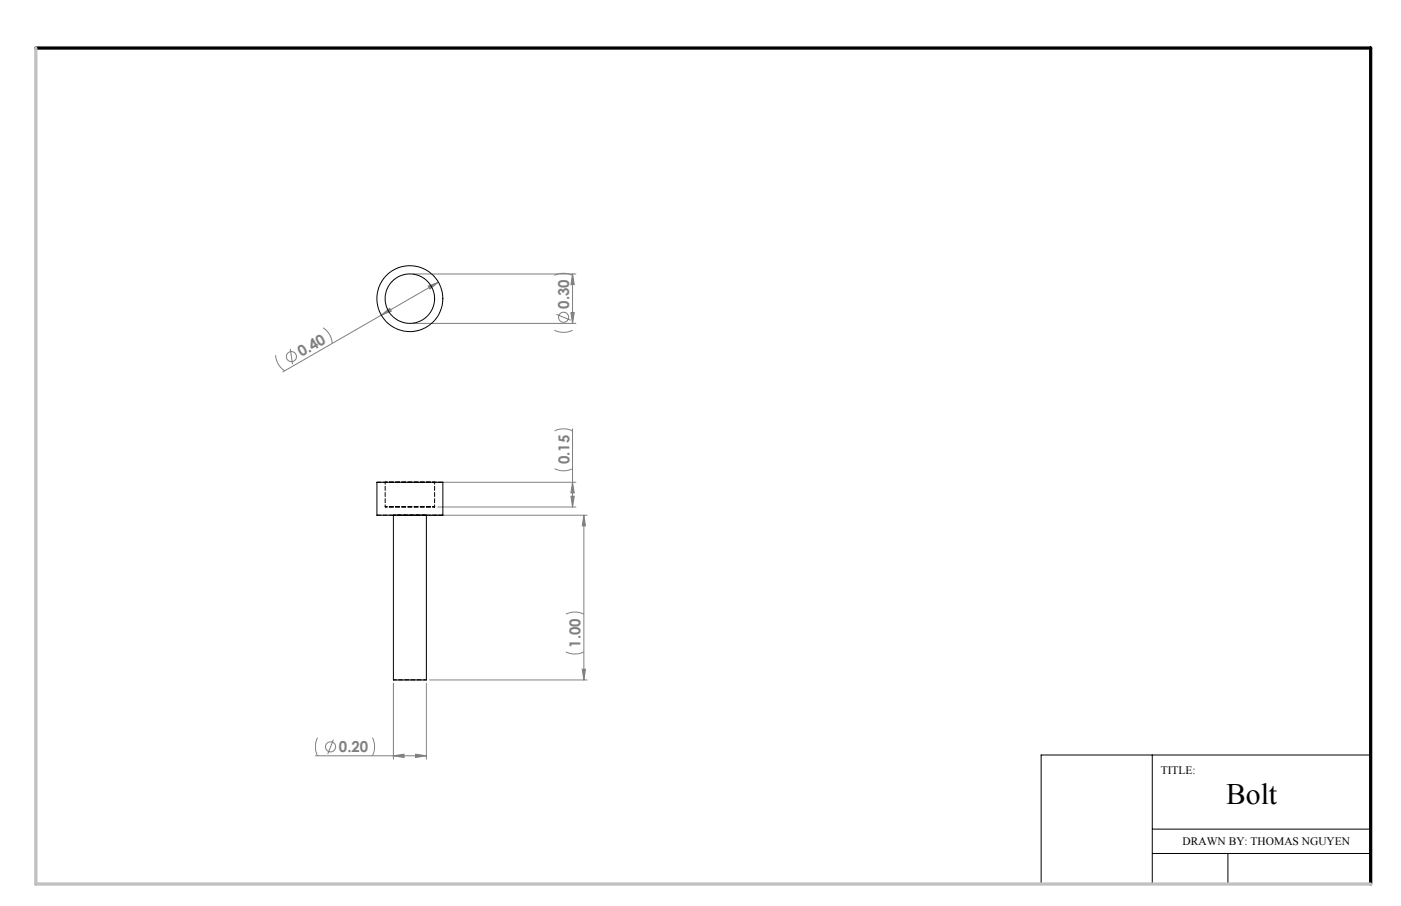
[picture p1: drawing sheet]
<svg xmlns="http://www.w3.org/2000/svg" width="432mm" height="279mm" viewBox="0 0 432 279" stroke-linecap="round" stroke-linejoin="round" font-family="sans-serif">
<g fill="none" stroke="#808080" stroke-width=".31">
<path d="M117.5 97.2l2.6-2.1 .5 .9zM117.5 97.2l-30.3 17.5M127.3 84.5h50.2M127.3 99.7h50.2M132 88.2l3.1-1.2-2.6 2.1zM135.1 87l-17.6 10.2M170.9 84.9a6.5 6.5 0 0 1 5.6 0M171.5 96.9l4.4 1.8M176 96.4h1l-.5 3.3zM176.5 84.5l.5 3.3h-1zM176.5 84.5v15.2M84.9 109.5a6.1 6.1 0 0 0 2.8 4.9"/>
<path d="M89.5 107.6l.7 4.8M99.6 101.1a6.1 6.1 0 0 1 2.8 4.8M170.9 101.8a6.2 6.2 0 0 0 5.6 0M170.9 132.9a6.4 6.4 0 0 1 5.6 0M176.5 132.3v24.1M132.4 158.9h48.5M134.9 156.4h42.6M134.9 148.7h42.6M170.9 144.5a6.1 6.1 0 0 0 5.6 0M176 153h1l-.5 3.4zM176.5 148.7l.5 3.3h-1zM180 158.9v50.8"/>
<path d="M180 158.9l.4 3.3h-.9zM174.4 189.4a6.1 6.1 0 0 1 5.6 0M121.2 210.7v23.4M131.4 210.7v23.4M132.4 209.7h48.5M174.4 201a6.4 6.4 0 0 0 5.6 0M179.5 206.4h.9l-.4 3.3zM97.2 233.1h34.2M97.9 227.5a6.5 6.5 0 0 0 0 5.6M102.8 228.1l-1.8 4.5M114.8 227.5a6.2 6.2 0 0 1 0 5.6M121.2 233.1l3.3-.5v1z"/>
<path d="M128.1 232.6l3.3 .5-3.3 .5z"/>
<circle cx="173.7" cy="97.8" r="1.55"/>
<circle cx="89.8" cy="110" r="1.55"/>
<circle cx="101.9" cy="230.3" r="1.55"/>
</g>
<path d="M355.1 232.8v39.8M422.5 232.8h-101.6v39.8M355.1 255.7h67.4M355.1 263.2h67.4M378.5 263.2v9.4" fill="none" stroke="#000" stroke-width=".31"/>
<path d="M11 14.8h411.5v257.8" fill="none" stroke="#000" stroke-width="1"/>
<path d="M11 14.8v257.8h411.5" fill="none" stroke="#c0c0c0" stroke-width="1"/>
<g fill="#808080">
<path d="M121.2 233.1l3.3-.5v1zM128.1 232.6l3.3 .5-3.3 .5z"/>
<path d="M132 88.2l.5 .9 2.6-2.1zM117.5 97.2l3.1-1.2-.5-.9z"/>
<path d="M179.5 206.4h.9l-.4 3.3zM180 158.9l.4 3.3h-.9zM176 153h1l-.5 3.4zM176.5 148.7l.5 3.3h-1z"/>
<path d="M176.5 84.5l.5 3.3h-1zM176 96.4h1l-.5 3.3z"/>
</g>
<g fill="none" stroke="#000" stroke-width=".31">
<path d="M116.2 148.7h20.3v10.2h-20.3zM121.2 158.9v50.8h10.2v-50.8"/>
<circle cx="126.3" cy="92.1" r="7.6"/>
<circle cx="126.3" cy="92.1" r="10.2"/>
</g>
<path d="M131.4 158.9h-10.1h10.1M136.5 158.9h-20.3M136.5 148.7h-20.3" fill="none" stroke="#000" stroke-width=".31" stroke-dasharray="1.3 .6"/>
<path d="M118.7 148.7v7.6M133.9 156.3h-15.2h15.2M134 148.7h-15.3h15.3M134 156.3v-7.6" fill="none" stroke="#000" stroke-width=".31" stroke-dasharray="1.3 .6" stroke-dashoffset=".6"/>
<path d="M121.3 209.7h10.1" fill="none" stroke="#000" stroke-width=".31" stroke-dasharray="1.3 .6" stroke-dashoffset=".3"/>
<text font-size="9.2" x="377.9" y="247.9">Bolt</text>
<g font-size="4.7" fill="#808080">
<text x="175.4" y="95.3" transform="rotate(-90 175.4 95.3)">0.30</text>
<text x="92.9" y="110.2" transform="rotate(-30 92.9 110.2)">0.40</text>
<text x="175.5" y="143.2" transform="rotate(-90 175.5 143.2)">0.15</text>
<text x="179" y="199.7" transform="rotate(-90 179 199.7)">1.00</text>
<text x="104.5" y="232">0.20</text>
</g>
<g font-size="3.5">
<text x="357.8" y="238.6">TITLE:</text>
<text x="364.5" y="260.4">DRAWN BY: THOMAS NGUYEN</text>
</g>
</svg>
